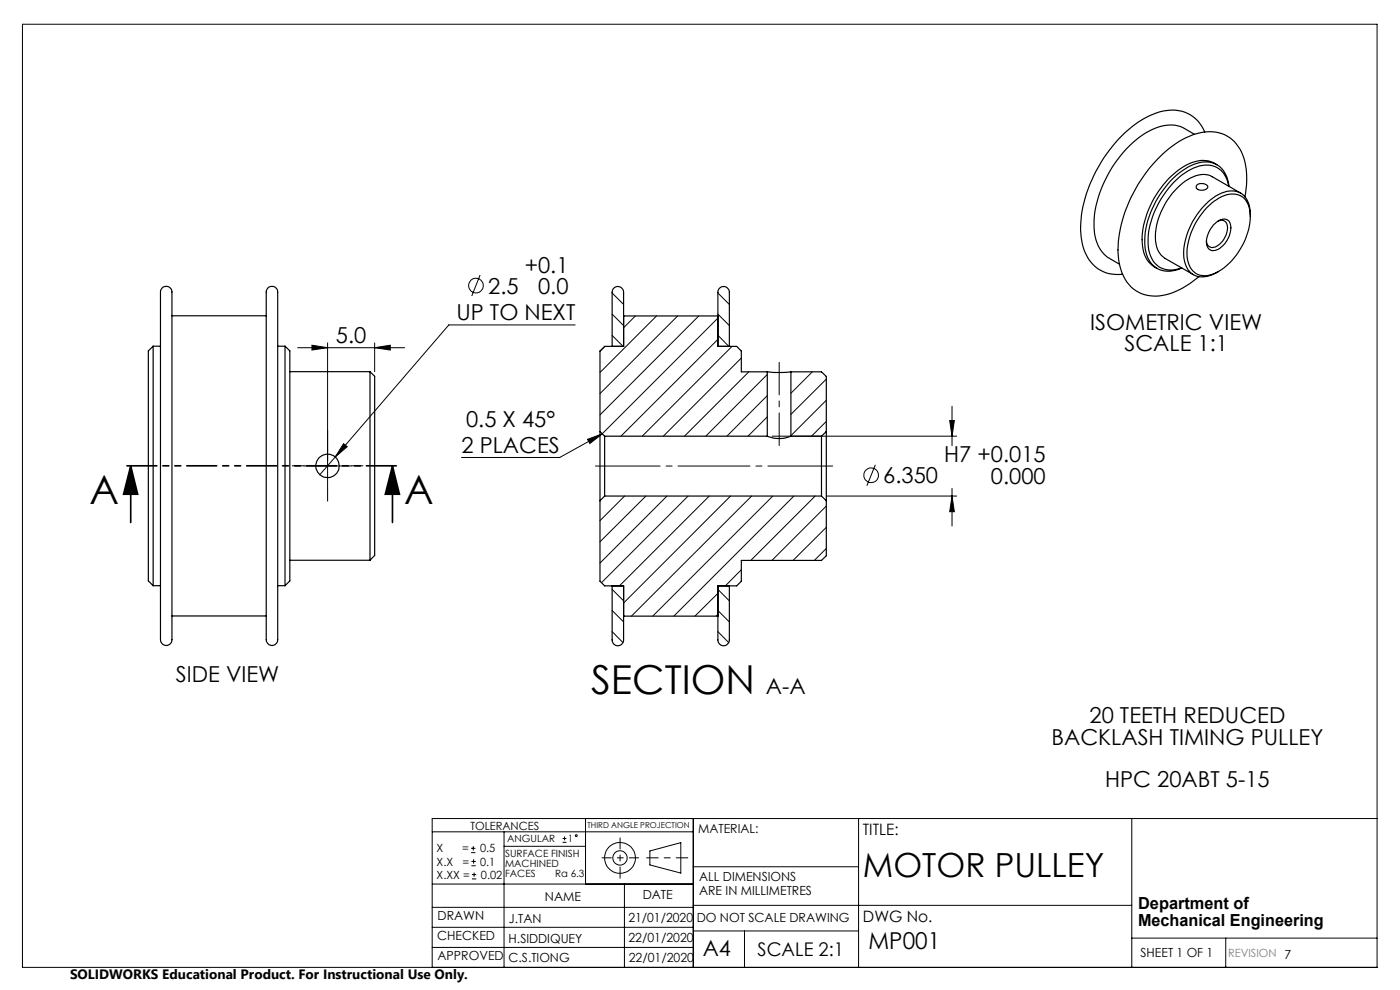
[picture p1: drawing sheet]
<svg xmlns="http://www.w3.org/2000/svg" width="297mm" height="210mm" viewBox="0 0 297 210" stroke-linecap="round" stroke-linejoin="round" font-family="sans-serif">
<g fill="none" stroke="#000" stroke-width=".21">
<path d="M4.8 5.1h287.3v200.1h-287.3zM101.8 58.3l-1.7 4.5M63.1 73.8h22.7M66.2 73.2l3.3 .6-3.3 .5zM69.5 72.7v31.1M79.5 73.8l3.3-.6v1.1zM79.5 72.7v6.1M122 68.9h-26.8l-24.1 28M128.3 73.5l-1 1M129.9 71.1l2.3 2.4M129.9 66.6l2.4 2.5M129.9 62.2l2.4 2.4"/>
<path d="M134.8 67l-2.5 2.5M139.3 67l-12 12M143.8 67l-16.5 16.5M148.2 67l-20.9 21M152.3 67.5l-24.5 24.5M152.3 72l-20.6 20.5M152.3 71.1l2.3 2.4M152.3 66.6l2.4 2.5M152.3 62.2l2.4 2.4M155.3 73.5l-19.1 19M157.3 75.9l-16.6 16.6M158.9 78.9l-13.7 13.6"/>
<path d="M162.8 79.4l-13.1 13.1M167.9 78.9h-.1M172.3 78.9l-4.5 4.5M64.5 98.8h10M71.1 96.9l-3.3 3.8M72.9 94.1l.8 .6-2.6 2.2zM124.6 93.2l3.2-1.2-2.7 2.1zM127.8 92l-9.1 5h-20.8M162.8 83.9l-8.6 8.6M162.8 88.4l-4.1 4.1M163.8 92.5h39.2M175.3 80.4l-7.5 7.5"/>
<path d="M175.3 84.9l-7.5 7.5M175.3 89.4l-3.1 3.1M185.7 98.6l-1.8 4.4M201.5 89.2h1l-.5 3.3zM202 86.2v8.3M132.5 105.2l-5.2 5.2M137 105.2l-9.7 9.7M141.5 105.2l-14.2 14.2M146 105.2l-18.4 18.4M150.5 105.2l-19.1 19.1M155 105.2l-22.7 22.7M159.5 105.2l-25.6 25.5"/>
<path d="M163.9 105.2l-25.4 25.5M168.4 105.2l-25.5 25.5M172.9 105.2l-13.6 13.7M175.3 107.3l-11.5 11.6M175.3 111.9l-7.1 7M175.3 116.3l-2.5 2.6M175.3 105.2h27.7M202 105.2l.5 3.3h-1zM202 103.6v8M129.9 134l2.3 2.3M129.9 129.5l2.4 2.4M129.9 125l2.4 2.5"/>
<path d="M152.3 125.9l-4.9 4.8M152.3 130.3l-.4 .4M152.3 134l2.3 2.3M152.3 129.5l2.4 2.4M152.3 125l2.4 2.5M157.3 120.9l-3.4 3.4M91.7 176.5h55.4M99.9 179.9h1M100.4 179.5v.9M106.9 176.5v28.7M106.9 179.5h17.3M119.3 178.7h.9"/>
<path d="M119.3 177.9h.9M119.8 177.4v.9M124.2 173.6v13.9M147.1 173.6v31.6M182.1 173.6v31.6M240.1 173.6v31.6M292.1 173.6h-200.4v31.6M91.7 196.7h55.4M91.7 192.5h55.4M91.7 187.5h55.4M99.9 180.9h1M100 183.6h.9"/>
<path d="M100 182.7h.9M100.1 186.4h.9M100.1 185.5h.9M100.5 182.3v.9M100.6 185.1v.9M132.5 187.5v17.7M137.9 180.5l6.5-1.8v6.5l-6.5-1.7zM147.1 183.9h35M147.1 197.5h35M147.1 192h93M157.9 197.5v7.7M240.1 199h52"/>
<path d="M260 199v6.2M91.7 201h55.4"/>
<circle cx="101" cy="60.6" r="1.56"/>
<circle cx="184.8" cy="100.8" r="1.55"/>
<circle cx="122.2" cy="177.3" r=".2"/>
<circle cx="131.5" cy="182" r="1.52"/>
<circle cx="131.5" cy="182" r="3.3"/>
</g>
<path d="M145.9 182h-8.7" fill="none" stroke="#000" stroke-width=".21" stroke-dasharray="15.2 1.3 1.3 1.3" stroke-dashoffset="12.8"/>
<path d="M131.5 177.7v8.6" fill="none" stroke="#000" stroke-width=".21" stroke-dasharray="15.2 1.3 1.3 1.3" stroke-dashoffset="12.9"/>
<path d="M127.7 182h7.8" fill="none" stroke="#000" stroke-width=".21" stroke-dasharray="15.2 1.3 1.3 1.3" stroke-dashoffset="13.3"/>
<path d="M27.7 98.8l1.5 6h-3zM27.7 98.8v12M83.3 98.8l1.4 6h-3zM83.3 98.8v12" fill="none" stroke="#000" stroke-width=".35"/>
<path d="M176.6 98.9h-50.3" fill="none" stroke="#000" stroke-width=".21" stroke-dasharray="15.2 1.3 1.3 1.3" stroke-dashoffset="1.5"/>
<path d="M165.3 94.5v-17.6" fill="none" stroke="#000" stroke-width=".21" stroke-dasharray="15.2 1.3 1.3 1.3" stroke-dashoffset="8.3"/>
<path d="M64.5 98.8h-2.5M69.5 93.8v-2.5M74.5 98.8h2.5M69.5 103.8v2.5" fill="none" stroke="#000" stroke-width=".21" stroke-dasharray="15.2 1.3 1.3 1.3"/>
<path d="M85.3 98.8h-59.6" fill="none" stroke="#000" stroke-width=".35" stroke-dasharray="6.3 1.3 1.3 1.3 1.3 1.3" stroke-dashoffset="-1.2"/>
<g fill="#000">
<path d="M79.5 73.8l3.3-.6v1.1zM66.2 73.2l3.3 .6-3.3 .5z"/>
<path d="M72.9 94.1l-1.8 2.8 2.6-2.2zM201.5 89.2h1l-.5 3.3zM202 105.2l.5 3.3h-1zM124.6 93.2l3.2-1.2-2.7 2.1z"/>
<path d="M83.3 98.8l1.4 6h-3zM27.7 98.8l1.5 6h-3z"/>
</g>
<g fill="none" stroke="#000" stroke-width=".25">
<path d="M253.4 28.5a10.8 10.8 0 0 0-3.5-1.8 10.1 10.1 0 0 0-8.2 2.4 25.3 25.3 0 0 0-9.6 18 8.2 8.2 0 0 0 3.3 7.7l2.1 1.2M253.9 39.2a1.49 1.49 0 0 1 2.3 .5 1.53 1.53 0 0 1-2.4 0zM255.6 28a7.5 7.5 0 0 0-9.6-4.3 22.5 22.5 0 0 0-11.3 9 26.7 26.7 0 0 0-5.3 17.7 8.3 8.3 0 0 0 5.8 7.6l1.9 .2h1.1M258.2 35a6 6 0 0 0-6.5 0 19.3 19.3 0 0 0-9.4 16.6 5.8 5.8 0 0 0 3.2 5.3M260.7 39.5a4.8 4.8 0 0 0-6.8-4.1 16.7 16.7 0 0 0-8.8 9.1 13.6 13.6 0 0 0-1.1 9.5 4.7 4.7 0 0 0 6.6 2.8M260.7 39.5a5.4 5.4 0 0 0-3.9-5.1 9.3 9.3 0 0 0-7.4 2.9 20.2 20.2 0 0 0-6.5 14.2 5.7 5.7 0 0 0 3.7 5.9l1.6 .1 1.2-.2 1.3-.4M256 44.1a7.4 7.4 0 0 1 6.3-2.9 3.9 3.9 0 0 1 2.9 4.1 14.4 14.4 0 0 1-7.6 12.8 3.7 3.7 0 0 1-5.6-2.9 13.9 13.9 0 0 1 4-11.1zM257.4 47.7a2.64 2.64 0 0 1 2.9-1.1 2.79 2.79 0 0 1 .5 3.5 4.4 4.4 0 0 1-3.7 3.1 2.07 2.07 0 0 1-1-2.9l.5-1.4zM258.3 46.9a1.34 1.34 0 0 1 1.6 0 1.34 1.34 0 0 1 .5 1.4 4.4 4.4 0 0 1-3.2 4.2 1.33 1.33 0 0 1-1.3-1.4M263.2 40.9l-6-3.4a4.8 4.8 0 0 0-5.2 .6 15.4 15.4 0 0 0-6.9 13.1 4.6 4.6 0 0 0 2.1 3.6l6 3.5M264.1 41.8a14.1 14.1 0 0 0-1.5-10.8 7.4 7.4 0 0 0-8.7-2.6 22.7 22.7 0 0 0-11.9 9.9 26.5 26.5 0 0 0-4.7 16.8 8.6 8.6 0 0 0 4.7 7.1 10.6 10.6 0 0 0 9.7-1.6l2.7-1.9M265.3 45.9a5.3 5.3 0 0 0-2.2-5 5.5 5.5 0 0 0-5.6 1 15.5 15.5 0 0 0-6.4 12.7 4 4 0 0 0 4.2 4.1l1.6-.3 1.6-.8"/>
<path d="M32.5 73.4v50.8M32.5 73.4l-1 1v48.8l1 1M32.5 73.4h1.5M34.4 61.1a1.32 1.32 0 0 1 1.6-.1 1.32 1.32 0 0 1 .5 1.6v72.1a2.25 2.25 0 0 1-.6 2.1 1.36 1.36 0 0 1-1.5-.3 1.36 1.36 0 0 1-.4-1.4v-72.1a2.56 2.56 0 0 1 .4-1.9zM36.5 67h20M56.8 61.1a1.27 1.27 0 0 1 1.6-.2 1.27 1.27 0 0 1 .5 1.5v72.4a2.18 2.18 0 0 1-.6 2 1.35 1.35 0 0 1-1.4-.3 1.35 1.35 0 0 1-.4-1.4v-72.1a2.75 2.75 0 0 1 .3-1.9zM58.9 73.4h1.6M60.5 73.4v50.8M60.5 73.4l1 1v48.8l-1 1M61.5 78.8h17M78.5 78.8v40M78.5 78.8l1 1v38l-1 1"/>
<path d="M129.9 73.5v-11.5a1.22 1.22 0 0 1 1.2-1.2 1.22 1.22 0 0 1 1.2 1.2v11.5h-4l-1 1v17M132.3 67h20M154.7 73.5v-11.5a1.22 1.22 0 0 0-1.2-1.2 1.22 1.22 0 0 0-1.2 1.2v11.5h4l1 1v4.4h5.5M162.8 78.9l1.4 .1 3.6-.1M162.8 78.9v13.6M167.8 78.9v13.6M167.8 78.9h6.5l1 1v11.6M127.3 91.5v14.7M127.3 91.5l1 1M128.3 92.5v12.7M128.3 92.5h34.5M162.8 92.5a6.6 6.6 0 0 0 5 0"/>
<path d="M167.8 92.5h6.5M174.3 92.5v12.7M175.3 91.5v14.7M175.3 91.5l-1 1M61.5 118.8h17M127.3 106.2v17.1l1 1h4v11.4a1.22 1.22 0 0 1-1.2 1.3 1.22 1.22 0 0 1-1.2-1.3v-11.4M128.3 105.2h46M128.3 105.2l-1 1M174.3 105.2l1 1M175.3 106.2v11.7l-1 1h-17v4.4l-1 1h-4v11.4a1.22 1.22 0 0 0 1.2 1.3 1.22 1.22 0 0 0 1.2-1.3v-11.4M32.5 124.2h1.5M36.5 130.7h20"/>
<path d="M58.9 124.2h1.6M132.3 130.7h20"/>
<circle cx="69.5" cy="98.8" r="2.49"/>
</g>
<g font-size="8.5">
<text x="19" y="107">A</text>
<text x="85.8" y="107">A</text>
<text x="125.4" y="147.3">SECTION</text>
</g>
<text font-size="7.1" x="183" y="186.1">MOTOR PULLEY</text>
<text font-size="4.9" x="184.3" y="201.4">MP001</text>
<g font-size="4.7">
<text x="111.3" y="57.8">+0.1</text>
<text x="103.6" y="62.3">2.5</text>
<text x="114.1" y="62.3">0.0</text>
<text x="96.8" y="67.9">UP TO NEXT</text>
<text x="231.3" y="70">ISOMETRIC VIEW</text>
<text x="71.2" y="72.7">5.0</text>
<text x="238.5" y="74.5">SCALE 1:1</text>
<text x="98.9" y="90.5">0.5 X 45°</text>
<text x="97.9" y="96">2 PLACES</text>
<text x="200.3" y="98">H7 +0.015</text>
<text x="187.4" y="102.5">6.350</text>
<text x="210.2" y="102.6">0.000</text>
<text x="37.3" y="144.7">SIDE VIEW</text>
<text x="162.5" y="147.3">A-A</text>
<text x="231.1" y="153.4">20 TEETH REDUCED</text>
<text x="223.1" y="158">BACKLASH TIMING PULLEY</text>
<text x="234.4" y="167">HPC 20ABT 5-15</text>
<text x="149.1" y="202.9">A4</text>
</g>
<text font-size="4" x="160.7" y="202.8">SCALE 2:1</text>
<g font-size="3.5">
<text x="241.4" y="192.8">Department of</text>
<text x="241.4" y="196.3">Mechanical Engineering</text>
</g>
<g font-size="3.3">
<text x="183" y="177.2">TITLE:</text>
<text x="183.1" y="195.7">DWG No.</text>
</g>
<text font-size="2.9" x="14.9" y="207.6">SOLIDWORKS Educational Product. For Instructional Use Only.</text>
<g font-size="2.7">
<text x="148.1" y="176.7">MATERIAL:</text>
<text x="115.6" y="191">NAME</text>
<text x="136.3" y="190.8">DATE</text>
<text x="148.3" y="186.8">ALL DIMENSIONS</text>
<text x="148.3" y="189.8">ARE IN MILLIMETRES</text>
<text x="92.8" y="195.2">DRAWN</text>
<text x="107.9" y="195.7">J.TAN</text>
<text x="133.3" y="195.6">21/01/2020</text>
<text x="147.8" y="195.7">DO NOT SCALE DRAWING</text>
<text x="92.8" y="199.3">CHECKED</text>
<text x="92.8" y="203.6">APPROVED</text>
<text x="107.9" y="199.9">H.SIDDIQUEY</text>
<text x="133.3" y="199.8">22/01/2020</text>
<text x="242" y="203">SHEET 1 OF 1</text>
<text x="107.9" y="204.1">C.S.TIONG</text>
<text x="133.4" y="204">22/01/2020</text>
</g>
<g font-size="2.4">
<text x="99.8" y="176">TOLERANCES</text>
<text x="92.6" y="180.8">X</text>
<text x="92.6" y="183.6">X.X</text>
<text x="98" y="180.8">=</text>
<text x="98.1" y="183.6">=</text>
<text x="101.8" y="180.8">0.5</text>
<text x="101.9" y="183.6">0.1</text>
<text x="92.6" y="186.4">X.XX =</text>
<text x="102" y="186.4">0.02</text>
</g>
<text font-size="2.4" fill="#808080" x="260.6" y="203">REVISION 7</text>
<g font-size="2.1">
<text x="107.6" y="178.6">ANGULAR</text>
<text x="120.5" y="178.6">1</text>
<text x="107.2" y="181.8">SURFACE FINISH</text>
<text x="107.2" y="183.9">MACHINED</text>
<text x="107.2" y="186">FACES</text>
<text x="117.8" y="186">Ra 6.3</text>
</g>
<text font-size="1.7" x="124.6" y="175.7">THIRD ANGLE PROJECTION</text>
</svg>
